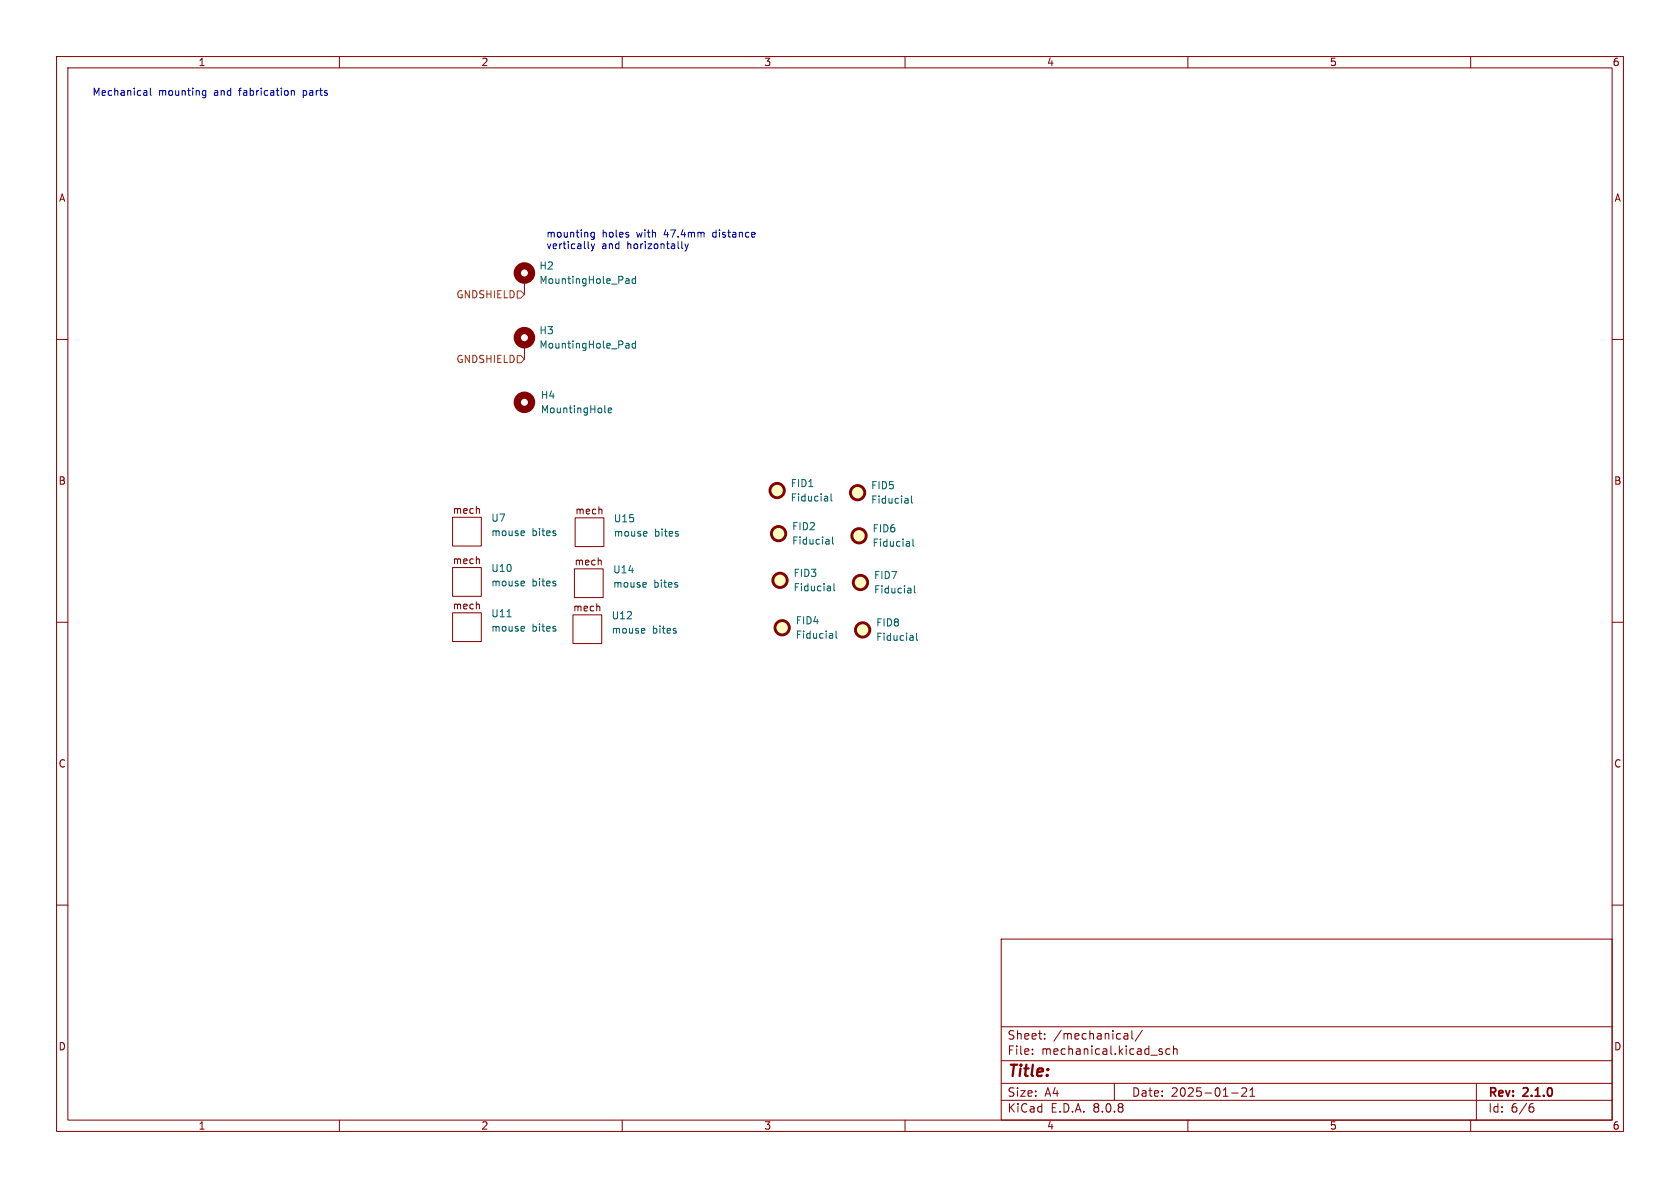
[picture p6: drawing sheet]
<svg xmlns="http://www.w3.org/2000/svg" width="297mm" height="210mm" viewBox="0 0 297 210" stroke-linecap="round" stroke-linejoin="round" font-family="sans-serif">
<g fill="none" stroke="#840000" stroke-width=".18">
<path d="M10 10h277v190h-277zM12 12h273v186h-273zM60 10v2M110 10v2M160 10v2M210 10v2M260 10v2M92.7 49.5v2.6M10 60h2M92.7 61v2.5M285 60h2M80 91.4h5.1v5.1h-5.1z"/>
<path d="M101.7 91.5h5.1v5.1h-5.1zM10 110h2M80 108.3h5.1v5.1h-5.1zM80 100.3h5.1v5.1h-5.1zM101.3 108.7h5.1v5.1h-5.1zM101.5 100.6h5.1v5h-5.1zM285 110h2M10 160h2M177 166h108v32h-108zM285 160h2M60 198v2M110 198v2"/>
<path d="M160 198v2M177 194.5h108M177 191.5h108M177 187.5h108M177 181.5h108M182.5 186.3v.1M182.5 185.5v.1M184.7 183.6v.1M184.7 182.8v.1M197 191.5v3M198.7 183.5l.2 .2 .5-.1M198.7 182.8h.6l.1 .9"/>
<path d="M199.4 183.1h-.5l-.2 .2M200.1 182.2v1.3l.2 .2M202 182.1l-1.3 2M205.1 185.9l.4 .1v.2l-.2 .2h-.3M205.1 185.4l.4 .1M206.8 185.5l-.4-.1-.3 .3v.4l.1 .2h.6M207.5 185.5l.2-.1 .3 .1 .1 .9M207.5 184.9v1.5M210 198v2M217.7 193.2h1.2M219.5 192.4l.6-.1 .2 .1 .1 .3-.9 1.1h.9M221 193.8h.8"/>
<path d="M221 192.7l.4-.4v1.5M260 198v2M261 191.5v6.5M270.6 195.7h.4l.2 .3-.1 .5-.5 .1M271 195.1l-.4 .1"/>
</g>
<g fill="none" stroke="#840000" stroke-width="1.3">
<circle cx="92.7" cy="48.3" r="1.27"/>
<circle cx="92.7" cy="59.7" r="1.27"/>
<circle cx="92.7" cy="71.1" r="1.27"/>
</g>
<g fill="none" stroke="#006464" stroke-width=".18">
<path d="M110.8 49.3h.3l.1 .8M111.2 50l-.4 .1M111.2 49.6h-.4M112.4 48.8v1.3M112.4 49.3h-.4l-.3 .2 .2 .5h.5M106.9 72.8l.2 .2M107.5 72.5l.6-.1v-.2l-.4-.1-.2 .2 .1 .6h.5M110.8 60.7l.3 .1 .1 .7M111.2 61.5h-.4M111.2 61l-.4 .1M112.4 60.8l-.4-.1-.3 .2 .2 .6h.5M112.4 60.3v1.2"/>
<path d="M92.5 93.8l.2 .3-.6 .2M92.7 94.6l-.2 .1M114.2 93.9l.2 .3-.6 .2M114.3 94.7l-.1 .1M146.3 87.8v.8M146.3 88.5l-.1 .1M146.3 88l-.1 .1M146.5 95.4l.1 .8M146.6 96.1l-.1 .1M146.6 95.6l-.1 .1M146.9 87.3v1.1l.2 .2M147.2 94.9v1.1l.2 .2"/>
<path d="M160.5 88.2v.7M160.5 88.9h-.1M160.5 88.4l-.1 .1M160.7 95.8l.1 .8M160.8 96.5l-.1 .1M160.8 96l-.1 .1M161.1 87.7v1.1l.2 .1M161.4 95.3v1.1l.2 .2M89.6 109h.8M92.5 102.7l.2 .3-.6 .2M92.5 110.7l.2 .3-.6 .2M92.7 111.5l-.2 .1"/>
<path d="M92.7 103.5l-.2 .1M113.8 111.1l.2 .3-.6 .1M113.9 111.9h-.1M114.1 103l.2 .3-.6 .1M114.2 103.7l-.1 .1M146.8 103.7v.7M146.8 104.4h-.1M146.8 103.9l-.1 .1M147.1 112l.1 .8M147.2 112.8h-.1M147.2 112.3h-.1M147.4 103.2v1.1l.2 .1"/>
<path d="M147.8 111.6v1l.2 .2M161 104v.8M161 104.8h-.1M161 104.3h-.1M161.4 112.4v.8M161.4 113.1l-.1 .1M161.4 112.7h-.1M161.7 103.6v1l.1 .2M162 111.9v1.1l.2 .2"/>
</g>
<g fill="#ffffc2" stroke="#ffffc2" stroke-width=".18">
<circle cx="151.6" cy="87.1" r="1.27"/>
<circle cx="152.5" cy="111.4" r="1.27"/>
<circle cx="151.9" cy="94.7" r="1.27"/>
<circle cx="152.1" cy="103" r="1.27"/>
<circle cx="137.9" cy="102.6" r="1.27"/>
<circle cx="138.3" cy="111" r="1.27"/>
<circle cx="137.4" cy="86.7" r="1.27"/>
<circle cx="137.6" cy="94.3" r="1.27"/>
</g>
<g fill="none" stroke="#840000" stroke-width=".51">
<circle cx="137.4" cy="86.7" r="1.27"/>
<circle cx="137.6" cy="94.3" r="1.27"/>
<circle cx="151.6" cy="87.1" r="1.27"/>
<circle cx="151.9" cy="94.7" r="1.27"/>
<circle cx="137.9" cy="102.6" r="1.27"/>
<circle cx="138.3" cy="111" r="1.27"/>
<circle cx="152.1" cy="103" r="1.27"/>
<circle cx="152.5" cy="111.4" r="1.27"/>
</g>
<path d="M91.4 51.4h.7l.6 .7-.6 .6h-.7zM91.4 62.9h.7l.6 .6-.6 .6h-.7z" fill="none" stroke="#725600" stroke-width=".18"/>
<g fill="none" stroke="#0000c2" stroke-width=".18">
<path d="M25.5 16h.3l.2 .2v.7M26 16.8l-.5 .1M26 16.3l-.5 .1M26.6 15.6v1.1l.2 .2M35.8 16.6l.2 .3 .4-.1M36.4 16.1l-.4-.1-.2 .3M36.4 16v1l-.3 .3-.3-.1M51.5 16.1l.2-.1 .3 .1v.8M51.5 16v.9M104 43.8l.2 .2M104.5 43.1l.3 .9M104.8 44l-.3 .4"/>
<path d="M105.1 41.1v1l-.3 .2h-.3M105.1 41.1h-.4l-.2 .2 .1 .6h.5M105.1 43.1l-.3 .9M120.5 42.7v1.1l.2 .2M121.1 43.1l.3 .9M121.4 44l-.3 .4M121.7 43.1l-.3 .9"/>
</g>
<text font-size="2.8" fill="#840000" x="178" y="190.9">Title:</text>
<g font-size="2.1" fill="#840000">
<text x="178" y="184">Sheet:</text>
<text x="186.2" y="184">/mechanical/</text>
<text x="178" y="186.7">File:</text>
<text x="184.1" y="186.7">mechanical.kicad_sch</text>
<text x="178" y="196.9">KiCad</text>
<text x="178" y="194.1">Size:</text>
<text x="184.7" y="194.1">A4</text>
<text x="185.7" y="196.9">E.D.A.</text>
<text x="193.3" y="196.9">8.0.8</text>
<text x="200" y="194.1">Date:</text>
<text x="207" y="194.1">2025-01-21</text>
<text x="263" y="194.3">Rev:</text>
<text x="263" y="196.9">Id:</text>
<text x="267.1" y="196.9">6/6</text>
<text x="269.4" y="194.3">2.1.0</text>
</g>
<g font-size="1.8" fill="#840000">
<text x="35" y="11.9">1</text>
<text x="85" y="11.9">2</text>
<text x="135" y="11.9">3</text>
<text x="185" y="11.9">4</text>
<text x="235" y="11.9">5</text>
<text x="285" y="11.9">6</text>
<text x="10.3" y="35.9">A</text>
<text x="285.3" y="35.9">A</text>
<text x="10.3" y="85.9">B</text>
<text x="285.3" y="85.9">B</text>
<text x="79.9" y="91">mech</text>
<text x="101.6" y="91.1">mech</text>
<text x="79.9" y="99.9">mech</text>
<text x="101.5" y="100.2">mech</text>
<text x="79.9" y="107.9">mech</text>
<text x="101.2" y="108.3">mech</text>
<text x="10.3" y="135.9">C</text>
<text x="285.3" y="135.9">C</text>
<text x="10.3" y="185.9">D</text>
<text x="285.3" y="185.9">D</text>
<text x="35" y="199.9">1</text>
<text x="85" y="199.9">2</text>
<text x="135" y="199.9">3</text>
<text x="185" y="199.9">4</text>
<text x="235" y="199.9">5</text>
<text x="285" y="199.9">6</text>
</g>
<g font-size="1.8" fill="#0000c2">
<text x="16.3" y="17">Mechanical</text>
<text x="28" y="17">mounting</text>
<text x="37.9" y="17">and</text>
<text x="42.6" y="17">fabrication</text>
<text x="54" y="17">parts</text>
<text x="96.5" y="42.1">mounting</text>
<text x="96.5" y="44.1">vertically</text>
<text x="106.4" y="44.1">and</text>
<text x="106.4" y="42.1">holes</text>
<text x="111" y="44.1">horizontally</text>
<text x="112.7" y="42.1">with</text>
<text x="117.7" y="42.1">47.4mm</text>
<text x="126.5" y="42.1">distance</text>
</g>
<g font-size="1.8" fill="#006464">
<text x="95.3" y="47.9">H2</text>
<text x="95.3" y="50.4">MountingHole_Pad</text>
<text x="95.3" y="59.3">H3</text>
<text x="95.3" y="61.8">MountingHole_Pad</text>
<text x="95.5" y="70.7">H4</text>
<text x="95.5" y="73.3">MountingHole</text>
<text x="139.7" y="86.3">FID1</text>
<text x="139.7" y="88.8">Fiducial</text>
<text x="153.9" y="86.7">FID5</text>
<text x="153.9" y="89.2">Fiducial</text>
<text x="86.8" y="92.4">U7</text>
<text x="86.8" y="95">mouse</text>
<text x="94" y="95">bites</text>
<text x="108.4" y="92.5">U15</text>
<text x="108.4" y="95.1">mouse</text>
<text x="115.7" y="95.1">bites</text>
<text x="139.9" y="93.9">FID2</text>
<text x="154.2" y="94.3">FID6</text>
<text x="86.8" y="101.3">U10</text>
<text x="108.3" y="101.5">U14</text>
<text x="139.9" y="96.5">Fiducial</text>
<text x="154.2" y="96.9">Fiducial</text>
<text x="86.8" y="103.9">mouse</text>
<text x="94" y="103.9">bites</text>
<text x="108.3" y="104.1">mouse</text>
<text x="115.6" y="104.1">bites</text>
<text x="140.2" y="102.2">FID3</text>
<text x="140.2" y="104.7">Fiducial</text>
<text x="154.4" y="102.6">FID7</text>
<text x="154.4" y="105.1">Fiducial</text>
<text x="86.8" y="109.3">U11</text>
<text x="86.8" y="111.9">mouse</text>
<text x="94" y="111.9">bites</text>
<text x="108" y="109.7">U12</text>
<text x="108" y="112.2">mouse</text>
<text x="115.3" y="112.2">bites</text>
<text x="140.6" y="110.6">FID4</text>
<text x="140.6" y="113.1">Fiducial</text>
<text x="154.8" y="110.9">FID8</text>
<text x="154.8" y="113.5">Fiducial</text>
</g>
<g font-size="1.8" fill="#725600">
<text x="80.6" y="52.9">GNDSHIELD</text>
<text x="80.6" y="64.4">GNDSHIELD</text>
</g>
</svg>
